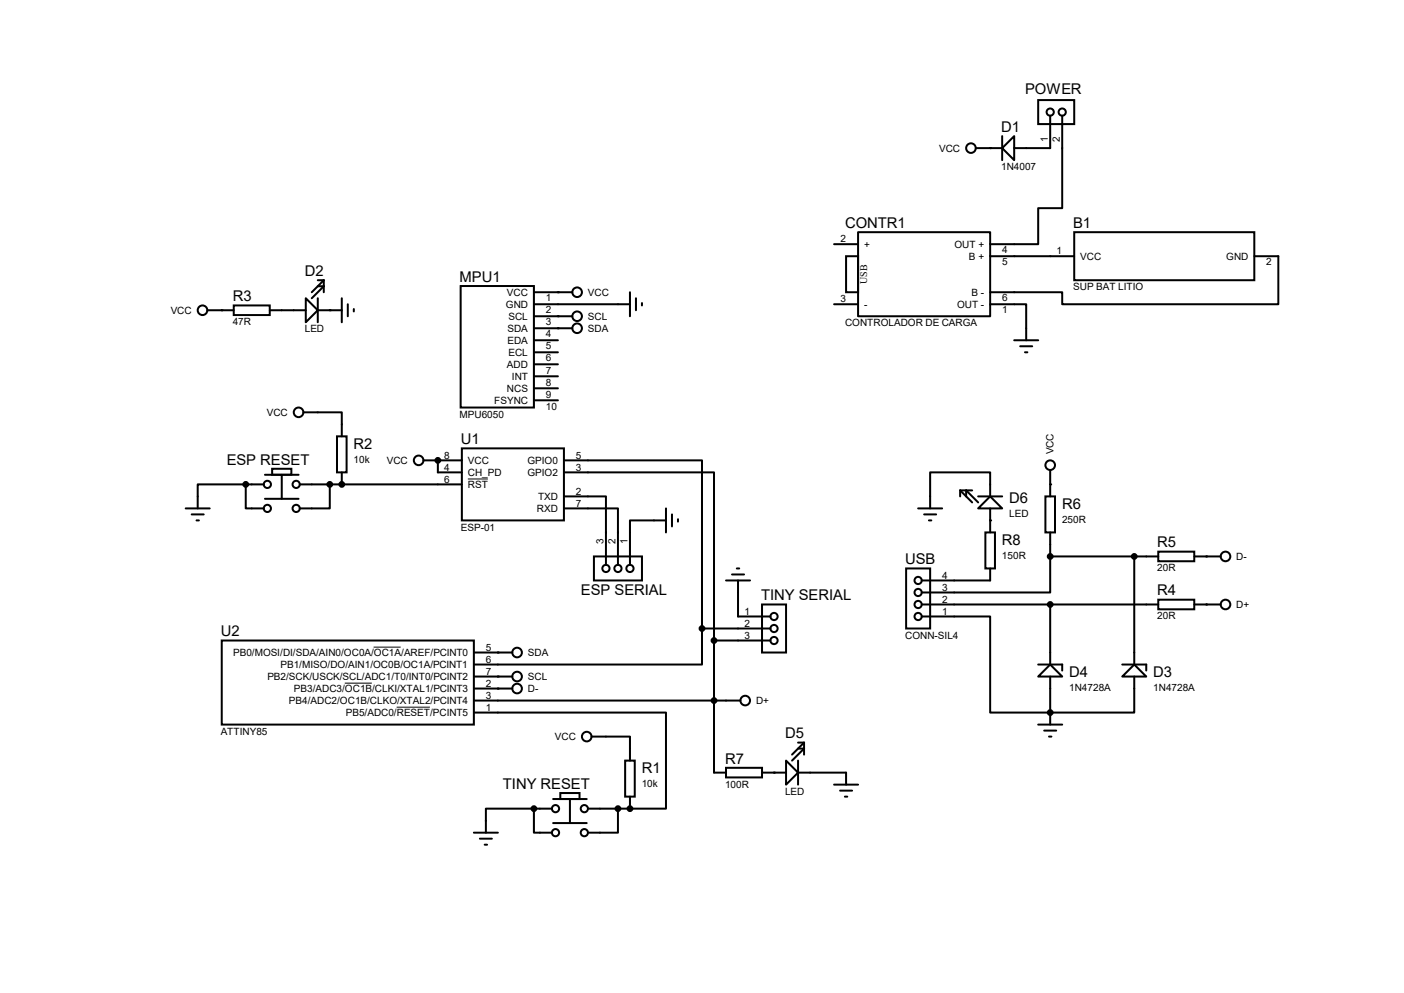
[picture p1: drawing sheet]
<svg xmlns="http://www.w3.org/2000/svg" width="297mm" height="210mm" viewBox="0 0 297 210" stroke-linecap="round" stroke-linejoin="round" font-family="sans-serif">
<g fill="#000">
<circle cx="209.5" cy="31.3" r=".21"/>
<circle cx="46.9" cy="65.6" r=".21"/>
<circle cx="69.8" cy="65.6" r=".21"/>
<circle cx="118" cy="66.9" r=".21"/>
<circle cx="118" cy="69.4" r=".21"/>
<circle cx="118" cy="61.8" r=".21"/>
<circle cx="92.6" cy="97.4" r=".21"/>
<circle cx="72.3" cy="102.4" r=".21"/>
<circle cx="209.5" cy="110.1" r=".21"/>
<circle cx="222.2" cy="102.4" r=".21"/>
<circle cx="255.2" cy="117.7" r=".21"/>
<circle cx="105.3" cy="138" r=".21"/>
<circle cx="255.2" cy="127.8" r=".21"/>
<circle cx="105.3" cy="143.1" r=".21"/>
<circle cx="105.3" cy="145.6" r=".21"/>
<circle cx="222.2" cy="150.7" r=".21"/>
<circle cx="133.3" cy="171" r=".21"/>
<circle cx="163.7" cy="163.4" r=".21"/>
</g>
<g fill="none" stroke="#000" stroke-width=".42">
<path d="M206.4 31.3h5.6M212 28.8v5.1M214.5 28.8v5.1l-2.5-2.6zM219.6 21.2h7.6v5h-7.6zM222.2 24.5v6.8h-7.7M224.7 24.5v19.5h-5.1v7.6h-10.1M67.2 59.3h1.3M68.5 59.3l-2.5 2.5M68.5 59.3v2.5M176.4 51.6h5.1M179 54.2h2.5v7.6h-2.5zM181.5 49.1h28v17.8h-28z"/>
<path d="M209.5 54.2h17.7M227.2 49.1h38.1v10.2h-38.1zM265.3 54.2h5.1v10.1h-45.7v-2.5h-15.2M43.9 65.6h5.5M49.4 64.6h7.7v2h-7.7zM57.1 65.6h7.6M64.7 63.1l2.5 2.5-2.5 2.6zM67.2 65.6h5.1M67.2 63.1v5.1M67.2 60.5h1.3l-2.5 2.6M72.3 63.1v5.1M73.6 64.3v2.6"/>
<path d="M74.8 65.4v.5M97.5 60.5h15.4v25.7h-15.4zM112.9 64.3h20.4M112.9 61.8h8.2M112.9 66.9h8.2M112.9 69.4h8.2M112.9 72h5.1M112.9 74.5h5.1M112.9 77h5.1M112.9 79.6h5.1M133.3 61.8v5.1M134.5 63.1v2.5"/>
<path d="M135.8 64.1v.5M176.4 64.3h5.1M209.5 64.3h7.6v7.7M214.5 72h5.1M215.8 73.2h2.6M216.8 74.5h.5M57.6 99.1h4v1.3h-4zM64.2 87.2h8.1v5.1M71.3 92.3h2v7.6h-2zM72.3 99.9v2.5M89.6 97.4h8.1M92.6 97.4v2.5h5.1"/>
<path d="M97.7 94.8h21.6v15.3h-21.6zM112.9 82.1h5.1M112.9 84.7h5.1M119.3 97.4h29.2v35.5M119.3 99.9h31.7v35.6M222.2 99.4v5.6M39.3 107.5h5.1M40.6 108.8h2.5M41.6 110.1h.5M52 102.4h-10.2v5.1M52 102.4v5.1h3.8M52 102.4h3.8"/>
<path d="M56 100.4h7.2M56 105.5h7.2M59.6 100.4v5.1M63.4 102.4h34.3M69.8 102.4v5.1h-6.4M119.3 107.5h11.4v12M119.3 105h8.9v14.5M125.6 117.7h10.2v5.1h-10.2zM140.9 110.1h-7.6v9.4M140.9 107.5v5.1M142.2 108.8v2.5M143.4 109.8v.5"/>
<path d="M194.2 107.5h5.1M195.5 108.8h2.5M196.5 110.1h.5M203.1 103.7l2.6 2.6M203.1 103.7v1.3M203.1 103.7h2.6M204.4 105v-1.3l2.5 2.6M206.9 105h5.1M208.4 112.6h2.1v7.6h-2.1zM209.5 105l2.5 2.5h-5.1zM209.5 105v-5.1h-12.7v7.6M209.5 107.5v5.1"/>
<path d="M221.1 105h2.1v7.6h-2.1zM222.2 117.7v7.6h-27.2M222.2 112.6v5.1M222.2 117.7h22.8M239.9 117.7v22.8M245 116.7h7.6v2h-7.6zM252.6 117.7h5.6M46.9 135.5h53.3v17.7h-53.3zM100.2 138h8.2M148.5 132.9v7.6h-48.3M148.5 132.9h14.5M151 135.5h12"/>
<path d="M151 135.5v27.9h2.6M153.6 122.8h5.1M154.9 121.5h2.5M155.9 120.2h.5M156.1 122.8v7.6h6.9M161.2 127.8h5.1v10.2h-5.1zM191.7 120.2h5.1v12.7h-5.1zM195 130.4h14.5v20.3h30.4v-7.6M195 127.8h50M209.5 120.2v2.6h-14.5M222.2 127.8v12.7M245 126.8h7.6v2.1h-7.6z"/>
<path d="M252.6 127.8h5.6M100.2 150.7h40.7v20.3h-7.6M100.2 148.2h56.4M100.2 143.1h8.2M100.2 145.6h8.2M125.1 155.8h8.2v5.1M168.8 158.3h1.3l-2.5 2.6M168.8 157.1h1.3M170.1 157.1l-2.5 2.5M170.1 157.1v2.5M219.6 140.5h5.1v1.3M219.6 153.2h5.1"/>
<path d="M220.9 154.5h2.5M221.9 155.8h.5M222.2 140.5l2.5 2.6h-5.1zM222.2 143.1v10.1M237.4 143.1l2.5-2.6 2.6 2.6zM237.4 140.5h5.1v1.3M100.2 176.1h5.1M101.5 177.4h2.6M102.5 178.6h.5M112.9 171h-10.1v5.1M112.9 171v5.1h3.9M112.9 171h3.9"/>
<path d="M117 169h7.1M117 174.1h7.1M118.5 167.7h4.1v1.3h-4.1zM120.6 169v5.1M124.4 171h8.9M130.7 171v5.1h-6.3M132.2 160.9h2.1v7.6h-2.1zM133.3 168.5v2.5M153.6 162.4h7.6v2h-7.6zM161.2 163.4h5.1M166.3 160.9l2.5 2.5-2.5 2.5zM168.8 163.4h10.2v2.5"/>
<path d="M168.8 160.9v5M176.4 165.9h5.1M177.7 167.2h2.6M178.7 168.5h.5"/>
<circle cx="205.4" cy="31.3" r="1.02"/>
<circle cx="222.2" cy="23.7" r=".76"/>
<circle cx="224.7" cy="23.7" r=".76"/>
<circle cx="42.8" cy="65.6" r="1.02"/>
<circle cx="122.1" cy="69.4" r="1.02"/>
<circle cx="122.1" cy="66.9" r="1.02"/>
<circle cx="122.1" cy="61.8" r="1.02"/>
<circle cx="63.2" cy="87.2" r="1.02"/>
<circle cx="88.6" cy="97.4" r="1.02"/>
<circle cx="222.2" cy="98.4" r="1.02"/>
<circle cx="56.6" cy="102.4" r=".76"/>
<circle cx="56.6" cy="107.5" r=".76"/>
<circle cx="62.7" cy="102.4" r=".76"/>
<circle cx="62.7" cy="107.5" r=".76"/>
<circle cx="259.2" cy="117.7" r="1.02"/>
<circle cx="109.4" cy="138" r="1.02"/>
<circle cx="128.2" cy="120.2" r=".76"/>
<circle cx="130.7" cy="120.2" r=".76"/>
<circle cx="133.3" cy="120.2" r=".76"/>
<circle cx="163.7" cy="130.4" r=".76"/>
<circle cx="163.7" cy="132.9" r=".76"/>
<circle cx="163.7" cy="135.5" r=".76"/>
<circle cx="194.2" cy="125.3" r=".76"/>
<circle cx="194.2" cy="130.4" r=".76"/>
<circle cx="194.2" cy="127.8" r=".76"/>
<circle cx="194.2" cy="122.8" r=".76"/>
<circle cx="259.2" cy="127.8" r="1.02"/>
<circle cx="109.4" cy="143.1" r="1.02"/>
<circle cx="109.4" cy="145.6" r="1.02"/>
<circle cx="124.1" cy="155.8" r="1.02"/>
<circle cx="157.6" cy="148.2" r="1.02"/>
<circle cx="117.5" cy="176.1" r=".76"/>
<circle cx="117.5" cy="171" r=".76"/>
<circle cx="123.6" cy="171" r=".76"/>
<circle cx="123.6" cy="176.1" r=".76"/>
</g>
<path d="M99 101.3h4.2M79 136.9h5.8M72.9 144.5h5.8M83.9 149.6h7" fill="none" stroke="#000" stroke-width=".21"/>
<g fill="#000" stroke="#000" stroke-width=".42">
<circle cx="92.6" cy="97.4" r=".51"/>
<circle cx="52" cy="102.4" r=".51"/>
<circle cx="69.8" cy="102.4" r=".51"/>
<circle cx="72.3" cy="102.4" r=".51"/>
<circle cx="222.2" cy="117.7" r=".51"/>
<circle cx="239.9" cy="117.7" r=".51"/>
<circle cx="148.5" cy="132.9" r=".51"/>
<circle cx="151" cy="135.5" r=".51"/>
<circle cx="222.2" cy="127.8" r=".51"/>
<circle cx="151" cy="148.2" r=".51"/>
<circle cx="222.2" cy="150.7" r=".51"/>
<circle cx="112.9" cy="171" r=".51"/>
<circle cx="130.7" cy="171" r=".51"/>
<circle cx="133.3" cy="171" r=".51"/>
</g>
<g font-size="3.1">
<text x="216.9" y="20">POWER</text>
<text x="211.8" y="27.9">D1</text>
<text x="178.8" y="48.2">CONTR1</text>
<text x="227" y="48.2">B1</text>
<text x="64.5" y="58.4">D2</text>
<text x="97.2" y="59.6">MPU1</text>
<text x="49.2" y="63.7">R3</text>
<text x="74.8" y="94.9">R2</text>
<text x="97.5" y="93.9">U1</text>
<text x="48" y="98.3">ESP RESET</text>
<text x="213.5" y="106.3">D6</text>
<text x="224.7" y="107.6">R6</text>
<text x="191.5" y="119.3">USB</text>
<text x="212" y="115.2">R8</text>
<text x="244.8" y="115.8">R5</text>
<text x="122.9" y="125.8">ESP SERIAL</text>
<text x="244.8" y="125.9">R4</text>
<text x="161" y="127">TINY SERIAL</text>
<text x="46.7" y="134.6">U2</text>
<text x="226.2" y="143.2">D4</text>
<text x="244" y="143.2">D3</text>
<text x="153.4" y="161.5">R7</text>
<text x="166.1" y="156.2">D5</text>
<text x="106.4" y="166.8">TINY RESET</text>
<text x="135.8" y="163.5">R1</text>
</g>
<g font-size="2.1">
<text x="221.7" y="30" transform="rotate(-90 221.7 30)">1</text>
<text x="224.2" y="30" transform="rotate(-90 224.2 30)">2</text>
<text x="198.7" y="32.1">VCC</text>
<text x="211.8" y="36">1N4007</text>
<text x="177.8" y="51.3">2</text>
<text x="182.8" y="52.4">+</text>
<text x="201.9" y="52.4">OUT +</text>
<text x="212" y="53.6">4</text>
<text x="223.5" y="53.8">1</text>
<text x="205" y="54.9">B +</text>
<text x="212" y="56.1">5</text>
<text x="228.5" y="54.9">VCC</text>
<text x="259.4" y="54.9">GND</text>
<text x="267.9" y="56.1">2</text>
<text x="107" y="65.1">GND</text>
<text x="107.2" y="62.6">VCC</text>
<text x="115.5" y="63.8">1</text>
<text x="124.4" y="62.6">VCC</text>
<text x="177.8" y="64">3</text>
<text x="182.8" y="65.1">-</text>
<text x="183.5" y="60.1" transform="rotate(-90 183.5 60.1)">USB</text>
<text x="202.5" y="65.1">OUT -</text>
<text x="205.5" y="62.6">B -</text>
<text x="212" y="63.8">6</text>
<text x="227" y="61.4">SUP BAT LITIO</text>
<text x="36.1" y="66.4">VCC</text>
<text x="49.2" y="68.8">47R</text>
<text x="64.5" y="70.3">LED</text>
<text x="107.4" y="70.2">SDA</text>
<text x="107.6" y="67.6">SCL</text>
<text x="115.5" y="66.3">2</text>
<text x="115.5" y="68.8">3</text>
<text x="115.5" y="71.4">4</text>
<text x="124.4" y="67.6">SCL</text>
<text x="124.4" y="70.2">SDA</text>
<text x="178.8" y="69">CONTROLADOR DE CARGA</text>
<text x="212" y="66.3">1</text>
<text x="107.2" y="77.8">ADD</text>
<text x="107.4" y="72.7">EDA</text>
<text x="107.6" y="75.3">ECL</text>
<text x="115.5" y="73.9">5</text>
<text x="115.5" y="76.5">6</text>
<text x="107.2" y="82.9">NCS</text>
<text x="108.3" y="80.3">INT</text>
<text x="115.5" y="79">7</text>
<text x="115.5" y="81.5">8</text>
<text x="56.4" y="88">VCC</text>
<text x="97.2" y="88.3">MPU6050</text>
<text x="104.6" y="85.4">FSYNC</text>
<text x="115.5" y="84.1">9</text>
<text x="115.5" y="86.6">10</text>
<text x="74.8" y="97.8">10k</text>
<text x="81.8" y="98.1">VCC</text>
<text x="94" y="97">8</text>
<text x="94" y="99.5">4</text>
<text x="99" y="98.1">VCC</text>
<text x="99" y="100.7">CH_PD</text>
<text x="111.6" y="100.7">GPIO2</text>
<text x="111.6" y="98.1">GPIO0</text>
<text x="121.8" y="99.5">3</text>
<text x="121.8" y="97">5</text>
<text x="222.8" y="96.1" transform="rotate(-90 222.8 96.1)">VCC</text>
<text x="94" y="102.1">6</text>
<text x="99" y="103.2">RST</text>
<text x="113.8" y="105.7">TXD</text>
<text x="121.8" y="104.6">2</text>
<text x="121.8" y="107.1">7</text>
<text x="97.5" y="112.2">ESP-01</text>
<text x="113.6" y="108.3">RXD</text>
<text x="213.5" y="109.3">LED</text>
<text x="224.7" y="110.5">250R</text>
<text x="127.7" y="115.1" transform="rotate(-90 127.7 115.1)">3</text>
<text x="130.2" y="115.1" transform="rotate(-90 130.2 115.1)">2</text>
<text x="132.8" y="115.1" transform="rotate(-90 132.8 115.1)">1</text>
<text x="212" y="118.2">150R</text>
<text x="261.5" y="118.4">D-</text>
<text x="199.3" y="124.9">3</text>
<text x="199.3" y="122.4">4</text>
<text x="244.8" y="120.9">20R</text>
<text x="157.5" y="130">1</text>
<text x="199.3" y="130">1</text>
<text x="199.3" y="127.5">2</text>
<text x="244.8" y="131">20R</text>
<text x="261.5" y="128.6">D+</text>
<text x="102.8" y="137.6">5</text>
<text x="157.5" y="132.5">2</text>
<text x="157.5" y="135.1">3</text>
<text x="191.5" y="135.1">CONN-SIL4</text>
<text x="49.3" y="138.8">PB0/MOSI/DI/SDA/AIN0/OC0A/OC1A/AREF/PCINT0</text>
<text x="56.6" y="143.8">PB2/SCK/USCK/SCL/ADC1/T0/INT0/PCINT2</text>
<text x="59.4" y="141.3">PB1/MISO/DO/AIN1/OC0B/OC1A/PCINT1</text>
<text x="102.8" y="142.7">7</text>
<text x="102.8" y="140.2">6</text>
<text x="111.7" y="143.8">SCL</text>
<text x="111.7" y="138.8">SDA</text>
<text x="61.1" y="148.9">PB4/ADC2/OC1B/CLKO/XTAL2/PCINT4</text>
<text x="62.2" y="146.4">PB3/ADC3/OC1B/CLKI/XTAL1/PCINT3</text>
<text x="102.8" y="145.2">2</text>
<text x="102.8" y="147.8">3</text>
<text x="111.7" y="146.4">D-</text>
<text x="159.9" y="148.9">D+</text>
<text x="226.2" y="146.1">1N4728A</text>
<text x="244" y="146.1">1N4728A</text>
<text x="46.7" y="155.4">ATTINY85</text>
<text x="73.2" y="151.5">PB5/ADC0/RESET/PCINT5</text>
<text x="102.8" y="150.3">1</text>
<text x="117.4" y="156.5">VCC</text>
<text x="135.8" y="166.4">10k</text>
<text x="153.4" y="166.6">100R</text>
<text x="166.1" y="168.1">LED</text>
</g>
</svg>
